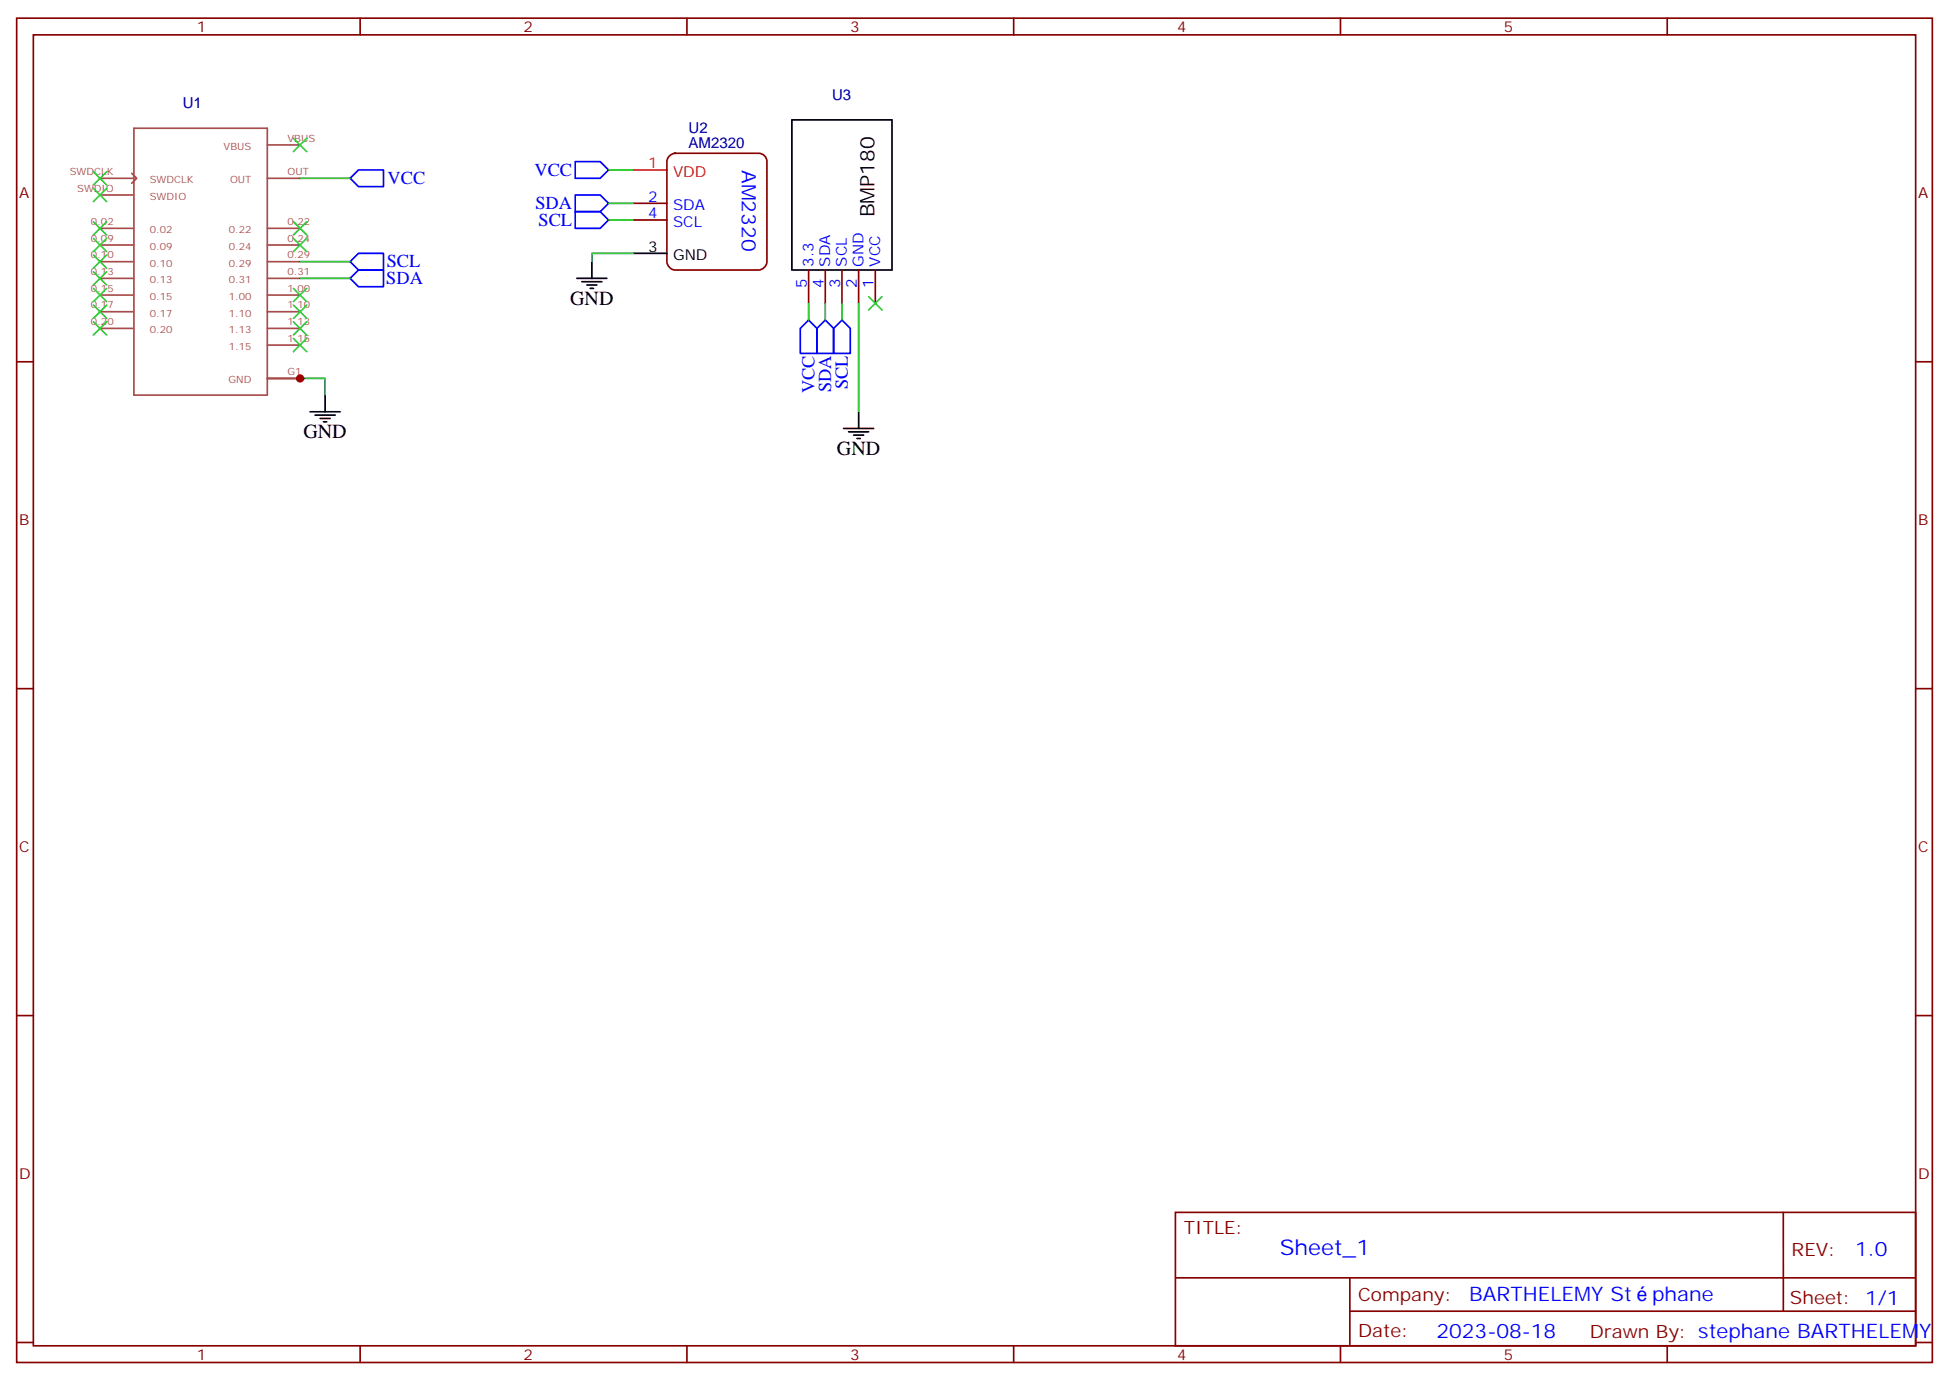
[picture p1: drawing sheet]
<svg xmlns="http://www.w3.org/2000/svg" width="412mm" height="292mm" viewBox="0 0 412 292" stroke-linecap="round" stroke-linejoin="round" font-family="sans-serif">
<g fill="none" stroke="#870000" stroke-width=".35">
<path d="M3.5 3.8h405.4v284.4h-405.4zM7.1 7.4h398.2v277.3h-398.2zM76.2 3.8v3.6M145.3 3.8v3.6M214.5 3.8v3.6M283.6 3.8v3.6M352.8 3.8v3.6M141.7 32.9l1.2-.5h17.6a1.76 1.76 0 0 1 1.8 1.8v21.2a1.89 1.89 0 0 1-1.8 1.7h-17.6a1.89 1.89 0 0 1-1.8-1.7v-21.2l.1-.5zM134.1 43h7M134.1 46.5h7M171.1 57.1v7.1M174.6 57.1v7.1"/>
<path d="M178.2 57.1v7.1M181.7 57.1v7.1M185.2 57.1v7.1M3.5 76.5h3.6M405.3 76.5h3.6M3.5 145.7h3.6M405.3 145.7h3.6M3.5 214.8h3.6M405.3 214.8h3.6M248.7 256.4h156.6v28.3h-156.6zM377.3 256.5v20.8M248.7 270.3h156.5"/>
<path d="M285.6 277.3h119.6M285.6 270.3v14.1M3.5 284h3.6M76.2 284.7v3.5M145.3 284.7v3.5M214.5 284.7v3.5M283.6 284.7v3.5M352.8 284.7v3.5M405.3 284h3.6"/>
</g>
<g fill="none" stroke="#a64a4a" stroke-width=".35">
<path d="M21.2 37.7h6.9M27.9 36.7l1 1-1 1.1M28.3 27.1h28.3v56.5h-28.3zM56.6 30.7h6.9M56.6 37.7h6.9M21.2 58.9h6.9M21.2 55.4h6.9M21.2 48.3h6.9M21.2 51.8h6.9M21.2 41.2h6.9M56.6 58.9h6.9M56.6 55.4h6.9"/>
<path d="M56.6 48.3h6.9M56.6 51.8h6.9M21.2 65.9h6.9M21.2 69.5h6.9M21.2 62.4h6.9M56.6 73h6.9M56.6 65.9h6.9M56.6 69.5h6.9M56.6 62.4h6.9M56.6 80h6.9"/>
</g>
<path d="M134.1 35.9h7" fill="none" stroke="#f00" stroke-width=".35"/>
<g fill="none" stroke="#000" stroke-width=".35">
<path d="M167.6 25.4h21.1v31.7h-21.1zM122.1 58.9h6.3M123.1 59.6h4.3M125.2 55.4v3.5M134.1 53.6h7M124.2 60.3h2.1M124.9 61h.7M65.6 87.1h6.4M66.7 87.8h4.2M67.7 88.5h2.1M68.4 89.2h.7M68.8 83.6v3.5"/>
<path d="M178.5 90.6h6.4M179.6 91.3h4.2M180.6 92h2.1M181.3 92.7h.7M181.7 87.1v3.5"/>
</g>
<path d="M63.5 37.7h10.6M128.8 35.9h5.3M63.5 55.4h10.6M63.5 58.9h10.6M128.8 43h5.3M128.8 46.5h5.3M134.1 53.6h-8.9v1.8M171.1 64.2v3.5M174.6 64.2v3.5M178.2 64.2v3.5M181.7 64.2v22.9M63.5 80h5.3v3.6" fill="none" stroke="#008700" stroke-width=".35"/>
<path d="M75.8 35.9h5.3v3.6h-5.3l-1.7-1.8zM121.7 34.2h5.3l1.8 1.7-1.8 1.8h-5.3zM74.1 58.9l1.7-1.8h5.3v3.5h-5.3zM74.1 55.4l1.7-1.8h5.3v3.5h-5.3zM121.7 41.2h5.3l1.8 1.8-1.8 1.8h-5.3zM121.7 44.8h5.3l1.8 1.7-1.8 1.8h-5.3zM171.1 67.7l1.8 1.8v5.3h-3.6v-5.3zM174.6 67.7l1.8 1.8v5.3h-3.5v-5.3zM178.2 67.7l1.7 1.8v5.3h-3.5v-5.3z" fill="none" stroke="#00f" stroke-width=".35"/>
<g fill="none" stroke="#3c3" stroke-width=".35">
<path d="M19.8 39.8l2.8 2.9M19.8 36.3l2.8 2.8M22.6 39.8l-2.8 2.9M22.6 36.3l-2.8 2.8M62.1 29.2l2.8 2.9M64.9 29.2l-2.8 2.9M19.8 57.5l2.8 2.8M19.8 53.9l2.8 2.9M19.8 50.4l2.8 2.8M19.8 46.9l2.8 2.8M22.6 57.5l-2.8 2.8M22.6 53.9l-2.8 2.9"/>
<path d="M22.6 50.4l-2.8 2.8M22.6 46.9l-2.8 2.8M62.1 46.9l2.8 2.8M62.1 50.4l2.8 2.8M64.9 46.9l-2.8 2.8M64.9 50.4l-2.8 2.8M19.8 68.1l2.8 2.8M19.8 64.5l2.8 2.8M19.8 61l2.8 2.8M22.6 68.1l-2.8 2.8M22.6 64.5l-2.8 2.8M22.6 61l-2.8 2.8"/>
<path d="M62.1 61l2.8 2.8M62.1 64.5l2.8 2.8M62.1 68.1l2.8 2.8M62.1 71.6l2.8 2.8M64.9 61l-2.8 2.8M64.9 64.5l-2.8 2.8M64.9 68.1l-2.8 2.8M64.9 71.6l-2.8 2.8M183.8 62.8l2.8 2.8M186.6 62.8l-2.8 2.8"/>
</g>
<circle cx="63.5" cy="80" r=".88" fill="#c00"/>
<text font-size="4.6" fill="#00f" x="270.8" y="265.5">Sheet_1</text>
<g font-size="4.2" fill="#00f">
<text x="157" y="35.9" transform="rotate(90 157 35.9)">AM2320</text>
<text x="392.5" y="265.7">1.0</text>
<text x="310.9" y="275.3">BARTHELEMY St</text>
<text x="349.6" y="275.3">phane</text>
<text x="304" y="283.1">2023-08-18</text>
</g>
<g font-size="4.2">
<text x="185" y="46" transform="rotate(-90 185 46)">BMP180</text>
<text x="120.6" y="64.5">GND</text>
<text x="64.2" y="92.7">GND</text>
<text x="177.1" y="96.3">GND</text>
</g>
<g font-size="3.9" fill="#00f">
<text x="82" y="38.9">VCC</text>
<text x="113.1" y="37.2">VCC</text>
<text x="113.3" y="44.3">SDA</text>
<text x="113.9" y="47.8">SCL</text>
<text x="81.8" y="56.6">SCL</text>
<text x="81.7" y="60.1">SDA</text>
<text x="172.4" y="83.2" transform="rotate(-90 172.4 83.2)">VCC</text>
<text x="175.9" y="83" transform="rotate(-90 175.9 83)">SDA</text>
<text x="179.4" y="82.4" transform="rotate(-90 179.4 82.4)">SCL</text>
</g>
<g font-size="3.9" fill="#800">
<text x="250.5" y="261">TITLE:</text>
<text x="379.1" y="265.7">REV:</text>
<text x="287.4" y="275.2">Company:</text>
<text x="378.7" y="275.8">Sheet: 1/1</text>
<text x="287.4" y="282.9">Date:</text>
<text x="336.4" y="283">Drawn By: stephane BARTHELEMY</text>
</g>
<g font-size="3.2" fill="#800">
<text x="41.6" y="6.8">1</text>
<text x="110.8" y="6.8">2</text>
<text x="179.9" y="6.8">3</text>
<text x="249.1" y="6.8">4</text>
<text x="318.2" y="6.8">5</text>
<text x="4.1" y="41.9">A</text>
<text x="405.9" y="41.9">A</text>
<text x="4.1" y="111.1">B</text>
<text x="405.9" y="111.1">B</text>
<text x="4.1" y="180.2">C</text>
<text x="405.9" y="180.2">C</text>
<text x="4.1" y="249.4">D</text>
<text x="405.9" y="249.4">D</text>
<text x="41.6" y="287.7">1</text>
<text x="110.8" y="287.7">2</text>
<text x="179.9" y="287.7">3</text>
<text x="249.1" y="287.7">4</text>
<text x="318.2" y="287.7">5</text>
</g>
<g font-size="3.2" fill="#000080">
<text x="38.7" y="22.8">U1</text>
<text x="176.1" y="21.1">U3</text>
<text x="145.7" y="28">U2</text>
<text x="145.7" y="31.3">AM2320</text>
</g>
<g font-size="3.2" fill="#f00">
<text x="137.2" y="35.6">1</text>
<text x="142.4" y="37.4">VDD</text>
</g>
<g font-size="3.2" fill="#00f">
<text x="137.2" y="42.7">2</text>
<text x="137.2" y="46.2">4</text>
<text x="142.4" y="44.4">SDA</text>
<text x="142.4" y="47.9">SCL</text>
<text x="172.2" y="56.4" transform="rotate(-90 172.2 56.4)">3.3</text>
<text x="175.7" y="56.4" transform="rotate(-90 175.7 56.4)">SDA</text>
<text x="179.2" y="56.4" transform="rotate(-90 179.2 56.4)">SCL</text>
<text x="182.7" y="56.4" transform="rotate(-90 182.7 56.4)">GND</text>
<text x="186.3" y="56.4" transform="rotate(-90 186.3 56.4)">VCC</text>
<text x="170.7" y="60.9" transform="rotate(-90 170.7 60.9)">5</text>
<text x="174.3" y="60.9" transform="rotate(-90 174.3 60.9)">4</text>
<text x="177.8" y="60.9" transform="rotate(-90 177.8 60.9)">3</text>
<text x="181.3" y="60.9" transform="rotate(-90 181.3 60.9)">2</text>
<text x="184.9" y="60.9" transform="rotate(-90 184.9 60.9)">1</text>
</g>
<g font-size="3.2">
<text x="137.2" y="53.2">3</text>
<text x="142.4" y="55">GND</text>
</g>
<g font-size="2.1" fill="#a54b4b">
<text x="60.8" y="30">VBUS</text>
<text x="47.3" y="31.7">VBUS</text>
<text x="14.8" y="37">SWDCLK</text>
<text x="16.3" y="40.5">SWDIO</text>
<text x="31.7" y="38.8">SWDCLK</text>
<text x="48.7" y="38.8">OUT</text>
<text x="60.8" y="37">OUT</text>
<text x="19.3" y="47.6">0.02</text>
<text x="31.7" y="42.3">SWDIO</text>
<text x="60.8" y="47.6">0.22</text>
<text x="19.3" y="51.1">0.09</text>
<text x="31.7" y="49.3">0.02</text>
<text x="31.7" y="52.9">0.09</text>
<text x="48.4" y="49.3">0.22</text>
<text x="48.4" y="52.9">0.24</text>
<text x="60.8" y="51.1">0.24</text>
<text x="19.3" y="58.2">0.13</text>
<text x="19.3" y="54.7">0.10</text>
<text x="31.7" y="59.9">0.13</text>
<text x="31.7" y="56.4">0.10</text>
<text x="48.4" y="59.9">0.31</text>
<text x="48.4" y="56.4">0.29</text>
<text x="60.8" y="58.2">0.31</text>
<text x="60.8" y="54.7">0.29</text>
<text x="19.3" y="61.7">0.15</text>
<text x="19.3" y="65.2">0.17</text>
<text x="31.7" y="63.4">0.15</text>
<text x="48.4" y="63.4">1.00</text>
<text x="60.8" y="65.2">1.10</text>
<text x="60.8" y="61.7">1.00</text>
<text x="19.3" y="68.8">0.20</text>
<text x="31.7" y="67">0.17</text>
<text x="31.7" y="70.5">0.20</text>
<text x="48.4" y="67">1.10</text>
<text x="48.4" y="70.5">1.13</text>
<text x="60.8" y="68.8">1.13</text>
<text x="48.4" y="74">1.15</text>
<text x="60.8" y="72.3">1.15</text>
<text x="48.3" y="81.1">GND</text>
<text x="60.8" y="79.4">G1</text>
</g>
</svg>
